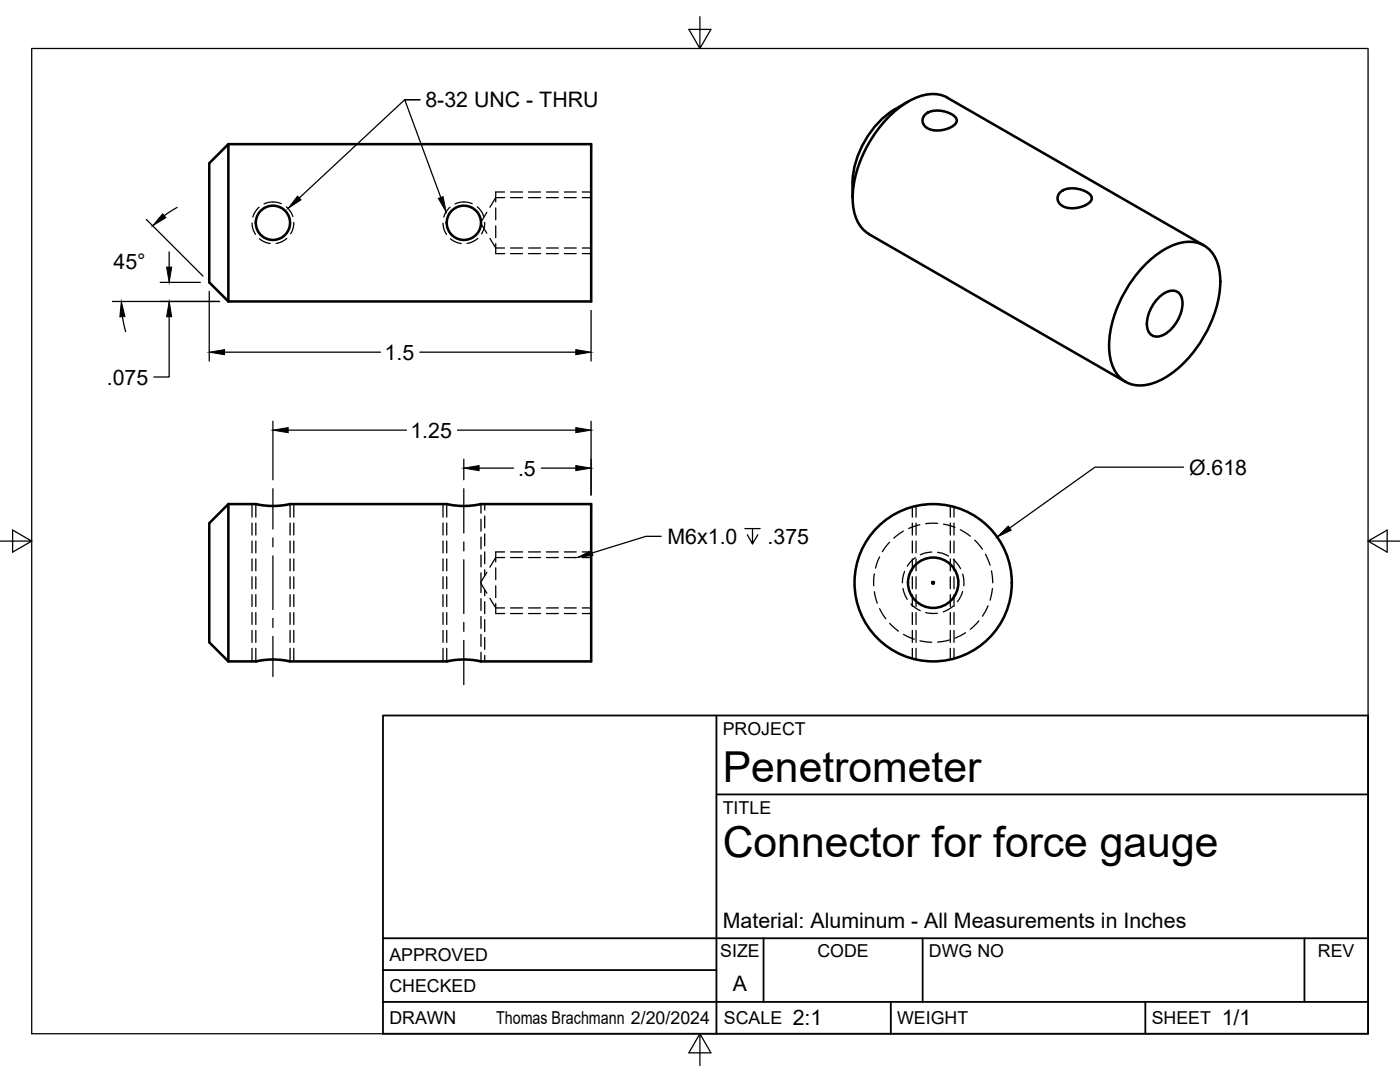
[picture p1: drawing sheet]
<svg xmlns="http://www.w3.org/2000/svg" width="279mm" height="216mm" viewBox="0 0 279 216" stroke-linecap="round" stroke-linejoin="round" font-family="sans-serif">
<!-- layer: Visible -->
<g fill="none" stroke="#000" stroke-width=".51">
<path d="M45.6 28.8l-3.8 3.8v23.7l3.8 3.9M45.6 28.8v31.4M45.6 28.8h72.4v31.4h-72.4M170.1 36.4v3.1M181.2 20.3a18.8 18.8 0 0 0-11.1 16.1M184.5 23l.6-.5 .8-.3 1-.1h1.1l1.1 .3 1.1 .6 .6 .5 .1 .7-.5 .8-1.1 .6-1.8 .4h-1.4l-1.2-.5-.6-.7-.2-1zM211.5 38.4l.7-.4 .7-.3h2.1l2 .7 .7 .6 .2 .7-.5 .7-1.5 .8-1.3 .3h-1.5l-1.1-.4-.8-.8-.1-1zM173.4 46.7l51.2 29.5M173.4 46.7a7.4 7.4 0 0 1-3.2-6.5 24.2 24.2 0 0 1 11.6-20.2 7.7 7.7 0 0 1 7.3-.5l51.2 29.5M228.9 52.4a13.6 13.6 0 0 1 8.4-4.2 5.9 5.9 0 0 1 5.9 5.2 19.5 19.5 0 0 1-2.5 13 22.2 22.2 0 0 1-9.6 9.7 6.8 6.8 0 0 1-7.3-.5 8.5 8.5 0 0 1-2.5-6.6 24.8 24.8 0 0 1 7.6-16.6zM231.2 59.4a3.3 3.3 0 0 1 3.8-1.2 3.4 3.4 0 0 1 .8 3.9 7.4 7.4 0 0 1-4.1 4.9 1.96 1.96 0 0 1-2.7-1.6 7.4 7.4 0 0 1 2.2-6zM45.6 100.6l-3.8 3.8v23.8l3.8 3.8"/>
<path d="M45.6 100.6v31.4M45.6 100.6h5.5l3 .4 2.2-.1 1.5-.3h31.4l3 .4 2.2-.1 1.5-.3h22.1v31.4h-22.1l-2.9-.4-2.3 .1-1.5 .3h-31.4l-2.9-.4-2.3 .1-1.5 .3h-5.5"/>
<circle cx="54.5" cy="44.5" r="3.4"/>
<circle cx="92.6" cy="44.5" r="3.4"/>
<circle cx="186.2" cy="116.3" r="15.7"/>
<circle cx="186.2" cy="116.3" r="5"/>
<circle cx="186.2" cy="116.3" r=".14"/>
</g>
<!-- layer: Hidden -->
<g fill="none" stroke="#000" stroke-width=".25">
<path d="M98.9 38.3v2M100.7 39.4h-1.8l-1.1 2M101.9 39.4h2.4M105.5 39.4h2.4M109.1 39.4h2.3M112.6 39.4h2.4M116.2 39.4h1.8M50.3 44.5l.1 1.1 .6 1.2M51.7 41.3l-.8 .9-.4 1.1M51.8 47.6l1.2 .7 .9 .3M56.1 40.6l-.8-.2-1.1-.1-1.5 .4M57.1 41.3l.9 1 .4 .9"/>
<path d="M57.2 47.6l-.9 .6-1.2 .4M58.6 44.4l-.1 1.3-.5 1M88.4 44.5l.2 1.4 .5 .9M89.8 41.3l-.7 .8-.5 1.2M89.9 47.6l.7 .5 1.4 .5M94.2 40.6l-.8-.2-1.1-.1-1.5 .4M95.2 41.3l.9 .9 .5 1M95.4 47.6l-.9 .6-1.3 .4M96 44.6l1.2 1.9M96.7 44.4l-.1 1.1-.5 1.2M97.2 42.4l-1.2 1.9M97.8 47.6l1.1 1.9h1.8"/>
<path d="M98.9 48.6v2M98.9 45.1v2.3M98.9 41.5v2.4M101.9 49.5h2.4M105.5 49.5h2.4M109.1 49.5h2.3M112.6 49.5h2.4M116.2 49.5h1.8M51.1 100.6v2.6M51.1 104.4v2.4M51.1 108v2.3M51.1 111.5v2.4"/>
<path d="M51.1 115.1v2.4M51.1 118.7v2.3M57.9 100.6v2.6M57.9 104.4v2.4M57.9 108v2.3M57.9 111.5v2.4M57.9 115.1v2.4M57.9 118.7v2.3M89.2 100.6v2.6M89.2 104.4v2.4M89.2 108v2.3M89.2 111.5v2.4"/>
<path d="M89.2 115.1v2.4M89.2 118.7v2.3M96 116.1v.3M96 100.6v1.8M96 103.6v2.4M96 107.2v2.3M96 110.7v2.4M96 114.3v1.8M96 116.4v1.9M96 119.4v2.4M96 116.4l1.2 2M97.2 114.2l-1.2 1.9"/>
<path d="M97.8 119.4l1.1 1.9h1.8M98.9 116.9v2.4M98.9 113.3v2.4M98.9 110.1v2M100.7 111.3h-1.8l-1.1 1.9M101.9 111.3h2.4M105.5 111.3h2.4M109.1 111.3h2.3M112.6 111.3h2.4M116.2 111.3h1.8M174.5 114.5l-.1 2.4M174.5 118.1l.6 2.3"/>
<path d="M175.5 111.1l-.8 2.3M177.5 108.2l-1.4 1.9M180.2 117.4l.3 1 .6 1.2M180.3 106l-1.9 1.4M180.5 114l-.2 .9-.2 1.4M182.7 111.3l-.7 .5-.9 1.2M182.8 101v2.2M182.8 104.4v2.4M182.8 108v2.3M182.8 111.5v2.4M182.8 115.1v2.4M182.8 118.7v2.3"/>
<path d="M183.6 104.7l-2.3 .8M185.9 110.2l-1.4 .2-.8 .3M187.1 104.4l-2.4 .1M187.1 110.2l.9 .2 1.3 .6M188.3 104.6l2.3 .6M189.7 101v2.2M189.7 104.4v2.4M189.7 108v2.3M189.7 111.5v2.4M189.7 115.1v2.4M189.7 118.7v2.3M190.3 111.7l.6 .6 .8 1.2"/>
<path d="M191.6 105.7l2 1.3M192.1 118l-.4 1-.6 1.1M192.1 114.6l.2 1v1.3M194.5 107.8l1.5 1.8M196.7 110.6l.9 2.2M197.9 113.9l.2 2.4M198.1 117.4l-.5 2.4M51.1 122.2v2.4M51.1 125.8v2.4M51.1 129.4v2.6M57.9 122.2v2.4M57.9 125.8v2.4"/>
<path d="M57.9 129.4v2.6M89.2 122.2v2.4M89.2 125.8v2.4M89.2 129.4v2.6M96 123v2.4M96 126.6v2.4M96 130.2v1.8M98.9 120.4v2M101.9 121.3h2.4M105.5 121.3h2.4M109.1 121.3h2.3M112.6 121.3h2.4"/>
<path d="M116.2 121.3h1.8M175.5 121.5l1.3 2M177.5 124.4l1.8 1.5M180.3 126.6l2.2 1M181.8 120.5l.8 .7 1.1 .7M182.8 122.2v2.4M182.8 125.8v2.4M182.8 129.4v2.2M183.6 127.9l2.3 .3M184.8 122.2l1.1 .2h1.2M189.5 127.7l-2.4 .4M189.7 122.2v2.4"/>
<path d="M189.7 125.8v2.4M189.7 129.4v2.2M190.2 120.9l-.9 .7-1.1 .5M192.7 126.3l-2.1 1M195.3 123.9l-1.6 1.7M197.2 120.9l-1.1 2.1"/>
</g>
<!-- layer: Hidden Narrow -->
<g fill="none" stroke="#000" stroke-width=".25">
<path d="M98.9 38.3h1.8M101.9 38.3h2.4M105.5 38.3h2.4M109.1 38.3h2.3M112.6 38.3h2.4M116.2 38.3h1.8M98.9 50.6h1.8M101.9 50.6h2.4M105.5 50.6h2.4M109.1 50.6h2.3M112.6 50.6h2.4M116.2 50.6h1.8"/>
<path d="M50.3 100.6v2.6M50.3 104.4v2.4M50.3 108v2.3M50.3 111.5v2.4M50.3 115.1v2.4M50.3 118.7v2.3M58.6 100.6v2.6M58.6 104.4v2.4M58.6 108v2.3M58.6 111.5v2.4M58.6 115.1v2.4M58.6 118.7v2.3"/>
<path d="M88.4 100.6v2.6M88.4 104.4v2.4M88.4 108v2.3M88.4 111.5v2.4M88.4 115.1v2.4M88.4 118.7v2.3M96.7 100.6v1.2M96.7 103v2.3M96.7 106.5v2.4M96.7 110.1v2.4M96.7 113.7v1.2M96.7 117.7v1.2"/>
<path d="M98.9 110.1h1.8M101.9 110.1h2.4M105.5 110.1h2.4M109.1 110.1h2.3M112.6 110.1h2.4M116.2 110.1h1.8M182.1 101.2v2M182.1 104.4v2.4M182.1 108v2.3M182.1 111.5v2.4M182.1 115.1v2.4M182.1 118.7v2.3"/>
<path d="M190.4 101.2v2M190.4 104.4v2.4M190.4 108v2.3M190.4 111.5v2.4M190.4 115.1v2.4M190.4 118.7v2.3M50.3 122.2v2.4M50.3 125.8v2.4M50.3 129.4v2.6M58.6 122.2v2.4M58.6 125.8v2.4M58.6 129.4v2.6"/>
<path d="M88.4 122.2v2.4M88.4 125.8v2.4M88.4 129.4v2.6M96.7 120.1v2.3M96.7 123.6v2.4M96.7 127.2v2.4M96.7 130.8v1.2M98.9 122.4h1.8M101.9 122.4h2.4M105.5 122.4h2.4M109.1 122.4h2.3M112.6 122.4h2.4"/>
<path d="M116.2 122.4h1.8M182.1 122.2v2.4M182.1 125.8v2.4M182.1 129.4v2M190.4 122.2v2.4M190.4 125.8v2.4M190.4 129.4v2"/>
</g>
<!-- layer: Titleblock -->
<path d="M76.4 142.8h196.6v63.5h-196.6zM143 158.5h130M143 142.8v63.5M76.4 199.9h196.6M76.4 193.6h66.6M76.4 187.2h196.6M152.4 187.2v12.7M177.8 199.9v6.4M184.1 187.2v12.7M228.6 199.9v6.4M260.3 187.2v12.7" fill="none" stroke="#000" stroke-width=".36"/>
<!-- layer: FD_Dimensions -->
<g fill="none" stroke="#000" stroke-width=".25">
<path d="M29.2 43.8l11.3 11.3M32 56.3h8M33.8 50.2v3.1M35.3 41.4l-2.5 1.6M41.8 58.1v14M22.4 60.2h21.4M24.4 63.2l.7 3M33.8 63.2v12h-3.1M44.8 70.3h31.1M83.8 70.3h31.1M118 61.9v10.2M54.5 84.1v11.6"/>
<path d="M57.5 85.8h23.6M91.3 85.8h23.6M92.6 91.6v4.1M95.6 93.4h6.9M108 93.4h6.9M118 84.1v14.7M236.2 93.2h-17.7l-17 12.2"/>
</g>
<path d="M32.4 42.7l.7 .7-2.6 1.6zM33.3 53.3h1l-.5 3zM24.2 60.2l.7 3h-1zM33.8 60.2l.5 3h-1zM41.8 70.3l3-.5v1zM114.9 69.8l3.1 .5-3.1 .5zM54.5 85.8l3-.5v1zM92.6 93.4l3-.5v1zM114.9 92.9l3.1 .5-3.1 .5zM114.9 85.3l3.1 .5-3.1 .5zM201.2 105l.6 .8-2.8 1.3z" fill="#000" stroke="#000" stroke-width=".2"/>
<!-- layer: Smart Centers -->
<path d="M54.5 97.5v8.1M92.6 97.5v8.8M54.5 107.3v1.8M54.5 110.9v10.7M92.6 108.1v1.8M92.6 111.7v10.7M54.5 123.4v1.8M54.5 127v8M92.6 124.2v1.8M92.6 127.8v8.8" fill="none" stroke="#000" stroke-width=".25"/>
<!-- layer: Hole Notes -->
<path d="M83.8 19.9h-3l7.2 19.5M132 107h-3.1l-10.7 3.3M148.7 105.5h3M150.2 105.5v3l-1.1-1.8M151.2 106.7l-1 1.8" fill="none" stroke="#000" stroke-width=".25"/>
<path d="M87.5 39.6l.9-.4 .6 3.1zM115.3 111.2l2.7-1.3 .3 .9z" fill="#000" stroke="#000" stroke-width=".2"/>
<!-- layer: Leaders -->
<path d="M59.4 39.1l.7 .8-2.6 1.7z" fill="#000" stroke="#000" stroke-width=".2"/>
<path d="M83.8 19.9h-3l-21.1 19.6" fill="none" stroke="#000" stroke-width=".25"/>
<!-- layer: Border -->
<path d="M6.3 9.7h266.7v196.6h-266.7zM139.7 3.3v6.4l2.2-3.8h-4.4l2.2 3.8M0 108h6.3l-3.8-2.2v4.4l3.8-2.2M273 108l3.8 2.2v-4.4l-3.8 2.2h6.4M139.7 206.3l-2.2 3.8h4.4l-2.2-3.8v6.3" fill="none" stroke="#000" stroke-width=".25"/>
<g font-size="8.5">
<text x="144.3" y="156">Penetrometer</text>
<text x="144.3" y="171">Connector for force gauge</text>
</g>
<g font-size="4.3">
<text x="84.9" y="21.4">8-32 UNC - THRU</text>
<text x="22.6" y="53.7">45°</text>
<text x="76.8" y="71.8">1.5</text>
<text x="21.3" y="76.7">.075</text>
<text x="81.9" y="87.3">1.25</text>
<text x="103.4" y="94.9">.5</text>
<text x="237.3" y="94.7">Ø.618</text>
<text x="133.2" y="108.5">M6x1.0</text>
<text x="153.2" y="108.5">.375</text>
<text x="144.3" y="185.2">Material: Aluminum - All Measurements in Inches</text>
<text x="146.3" y="197.7">A</text>
<text x="158.2" y="204.6">2:1</text>
<text x="243.8" y="204.6">1/1</text>
</g>
<g font-size="3.5">
<text x="144.3" y="146.6">PROJECT</text>
<text x="144.3" y="162.3">TITLE</text>
<text x="77.7" y="191.7">APPROVED</text>
<text x="143.7" y="191">SIZE</text>
<text x="163.1" y="191">CODE</text>
<text x="185.4" y="191">DWG NO</text>
<text x="263" y="191">REV</text>
<text x="77.7" y="198">CHECKED</text>
<text x="77.7" y="204.4">DRAWN</text>
<text x="99" y="204.4">Thomas Brachmann 2/20/2024</text>
<text x="144.5" y="204.4">SCALE</text>
<text x="179" y="204.4">WEIGHT</text>
<text x="229.8" y="204.4">SHEET</text>
</g>
</svg>
